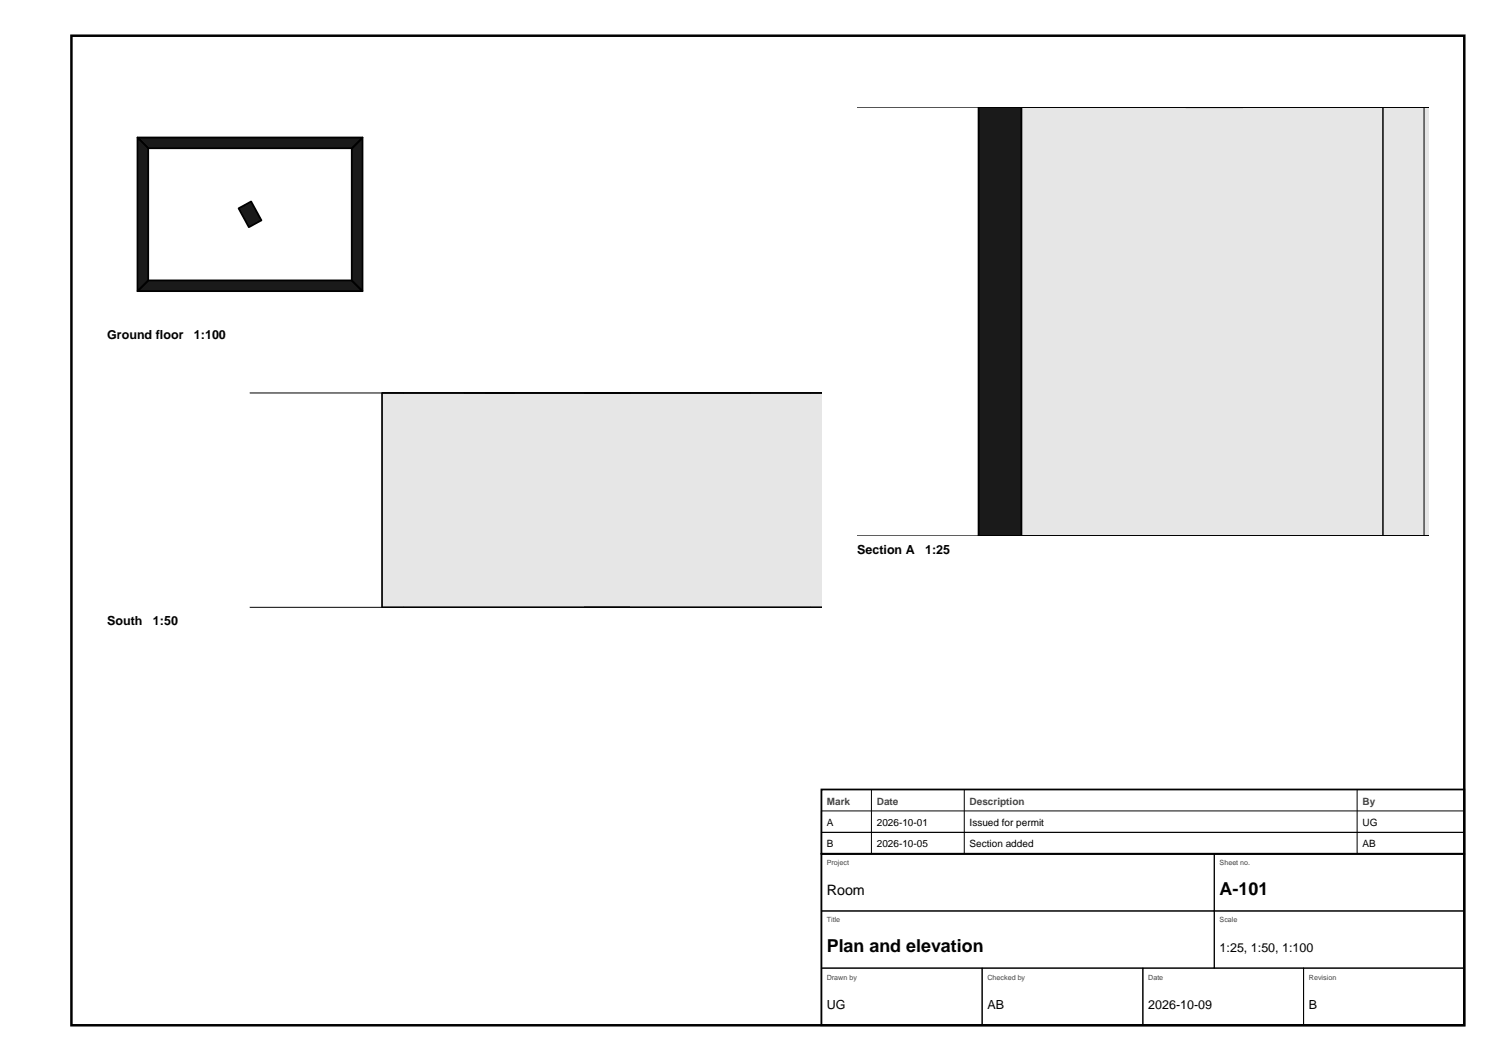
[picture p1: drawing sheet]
<svg xmlns="http://www.w3.org/2000/svg" width="420mm" height="297mm" viewBox="0 0 420 297" stroke-linecap="round" stroke-linejoin="round" font-family="sans-serif">
<path d="M20 10h390v277h-390z" fill="none" stroke="#000" stroke-width=".7" stroke-linecap="butt"/>
<g fill="#e6e6e6" stroke="#000" stroke-width=".28">
<path d="M274 30h126.1v120h-126.1z" fill-rule="evenodd"/>
<path d="M320 29.9l80.1 .1z" fill-rule="evenodd"/>
<path d="M387.2 30h12.9v120h-12.9z" fill-rule="evenodd"/>
</g>
<g fill="#1a1a1a" stroke="#000" stroke-width=".5">
<path d="M332 29.9l16 .1z" fill-rule="evenodd"/>
<path d="M274 30h12v120h-12z" fill-rule="evenodd"/>
</g>
<path d="M240 30h160.1M274 30v120M286 30v120M320 29.9v.1M332 29.9v.1M348 29.9v.1M387.2 30v120M398.7 30v120M240 150h160.1" fill="none" stroke="#000" stroke-width=".28"/>
<g fill="#1a1a1a" stroke="#000" stroke-width=".5">
<path d="M41.5 78.5h57l3 3h-63z" fill-rule="evenodd"/>
<path d="M98.5 41.5l3-3v43l-3-3z" fill-rule="evenodd"/>
<path d="M38.5 38.5h63l-3 3h-57z" fill-rule="evenodd"/>
<path d="M38.5 38.5l3 3v37l-3 3z" fill-rule="evenodd"/>
<path d="M66.8 58.3l3.5-1.9 2.9 5.3-3.5 1.9z" fill-rule="evenodd"/>
</g>
<g fill="#e6e6e6" stroke="#000" stroke-width=".28">
<path d="M107 110h123.1v60h-123.1z" fill-rule="evenodd"/>
<path d="M130 110h80z" fill-rule="evenodd"/>
<path d="M163.6 110h12.8v60h-12.8z" fill-rule="evenodd"/>
<path d="M136 110h8z" fill-rule="evenodd"/>
<path d="M227 110h3.1v60h-3.1z" fill-rule="evenodd"/>
<path d="M107 110h6v60h-6z" fill-rule="evenodd"/>
<path d="M107 110h123.1v60h-123.1z" fill-rule="evenodd"/>
</g>
<g fill="none" stroke="#000" stroke-width=".28">
<path d="M70 110h160.1M107 110v60M130 110h.1M136 110h.1M144 110h.1M210 110h.1M70 170h160.1M230 239h110v16h-110zM230 227h180v6h-180zM230 233h180v6h-180zM244 221v18M270 221v18"/>
<path d="M340 239h70v16h-70zM380 221v18M230 255h110v16h-110zM340 255h70v16h-70zM230 271h45v16h-45zM275 271h45v16h-45zM320 271h45v16h-45zM365 271h45v16h-45z"/>
</g>
<path d="M230 239h180v48h-180zM230 221h180v18h-180z" fill="none" stroke="#000" stroke-width=".5"/>
<g font-size="5">
<text x="341.5" y="250.5">A-101</text>
<text x="231.5" y="266.5">Plan and elevation</text>
</g>
<text font-size="4" x="231.5" y="250.5">Room</text>
<g font-size="3.5">
<text x="30" y="95">Ground floor</text>
<text x="54.3" y="95">1:100</text>
<text x="240" y="155">Section A</text>
<text x="259.1" y="155">1:25</text>
<text x="30" y="175">South</text>
<text x="42.8" y="175">1:50</text>
<text x="341.5" y="266.5">1:25, 1:50, 1:100</text>
<text x="231.5" y="282.5">UG</text>
<text x="276.5" y="282.5">AB</text>
<text x="321.5" y="282.5">2026-10-09</text>
<text x="366.5" y="282.5">B</text>
</g>
<g font-size="3.2">
<text x="273" y="52.2">First top</text>
<text x="273" y="55.8">+5.80</text>
<text x="273" y="108.2">First</text>
<text x="273" y="111.8">+3.00</text>
</g>
<g font-size="2.8" fill="#454545">
<text x="231.5" y="225.2">Mark</text>
<text x="245.5" y="225.2">Date</text>
<text x="271.5" y="225.2">Description</text>
<text x="381.5" y="225.2">By</text>
</g>
<g font-size="2.8">
<text x="231.5" y="231.2">A</text>
<text x="245.5" y="231.2">2026-10-01</text>
<text x="271.5" y="231.2">Issued for permit</text>
<text x="381.5" y="231.2">UG</text>
<text x="231.5" y="237.2">B</text>
<text x="245.5" y="237.2">2026-10-05</text>
<text x="271.5" y="237.2">Section added</text>
<text x="381.5" y="237.2">AB</text>
</g>
<g font-size="2" fill="#454545">
<text x="231.5" y="242.2">Project</text>
<text x="341.5" y="242.2">Sheet no.</text>
<text x="231.5" y="258.2">Title</text>
<text x="341.5" y="258.2">Scale</text>
<text x="231.5" y="274.2">Drawn by</text>
<text x="276.5" y="274.2">Checked by</text>
<text x="321.5" y="274.2">Date</text>
<text x="366.5" y="274.2">Revision</text>
</g>
</svg>
